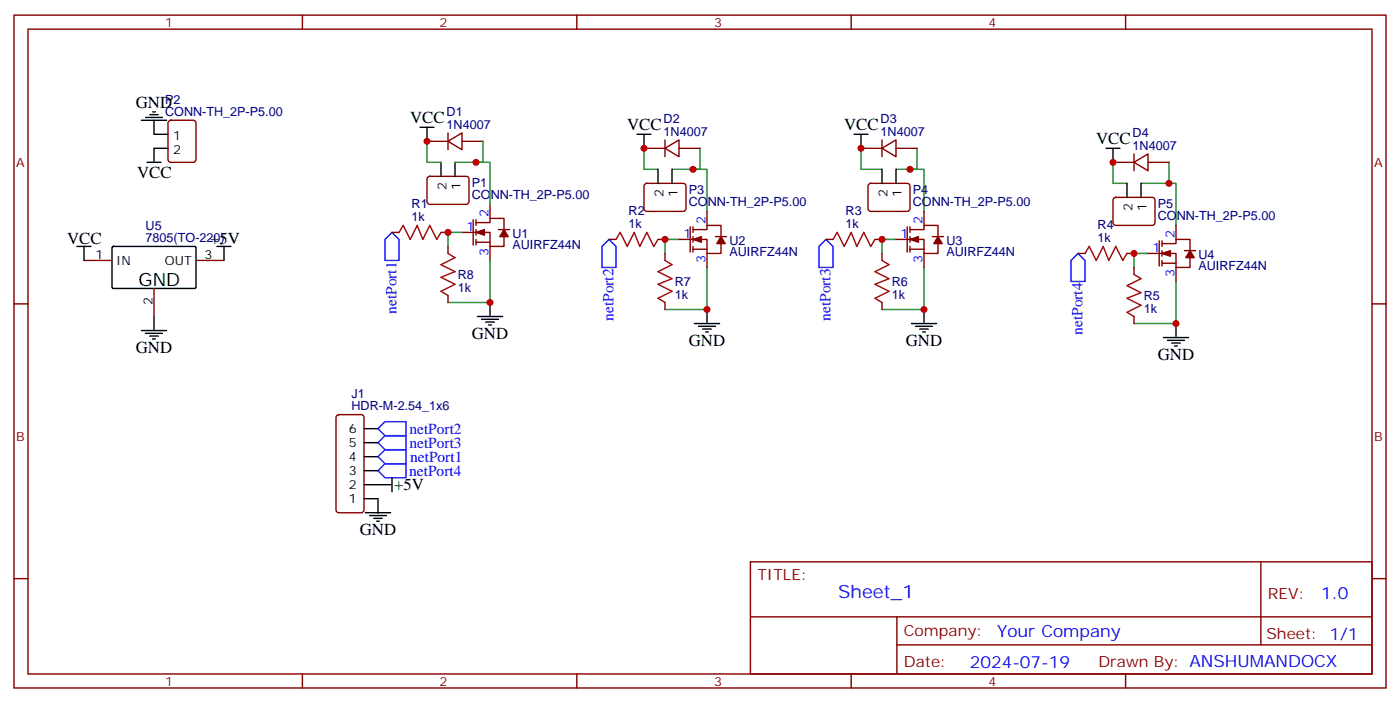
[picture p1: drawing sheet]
<svg xmlns="http://www.w3.org/2000/svg" width="353mm" height="177mm" viewBox="0 0 353 177" stroke-linecap="round" stroke-linejoin="round" font-family="sans-serif">
<g fill="none" stroke="#870000" stroke-width=".35">
<path d="M3.5 3.8h345.7v169.3h-345.7zM7.1 7.3h338.6v162.3h-338.6zM76.2 3.8v3.5M145.3 3.8v3.5M214.5 3.8v3.5M283.6 3.8v3.5M42.6 30.5l.4-.2h5.7a.71 .71 0 0 1 .7 .7l-.1 9.4-.6 .5h-5.7l-.5-.3-.2-.5v-9.1zM107.6 35.6h5.3M112.9 35.6l3.5-2.2v4.3zM112.9 33.4v4.3M116.4 35.6h5.3M162.3 37.3h5.3"/>
<path d="M167.6 37.3l3.5-2.1v4.2zM167.6 35.2v4.2M171.1 37.3h5.3M217 37.3h5.2M222.2 37.3l3.6-2.1v4.2zM222.2 35.2v4.2M225.8 37.3h5.3M285.8 38.7v4.3M98.8 58.5h1.7M107.8 44.6l.5-.2h9.2a.71 .71 0 0 1 .7 .7v5.6l-.5 .7h-9.4l-.5-.2-.2-.5v-5.6zM111.1 58.5h1.8M116.4 58.5h7.1v3.5h3.5v-3.5"/>
<path d="M119.2 55.3v6.4M119.9 56h3.6v-1h3.5v2.8M119.9 55.3v1.4M119.9 57.8v1.4M123.5 51.4v3.6M125.6 57.8h2.8M162.5 46.3l.5-.2h9.2a.71 .71 0 0 1 .7 .7v5.7l-.5 .6-9.4 .1-.5-.2-.2-.5v-5.7zM173.9 57.1v6.3M174.6 57.8h3.6v-1.1h3.5v2.8M174.6 57.1v1.4M174.6 59.5v1.5M178.2 53.2v3.5"/>
<path d="M180.3 59.5h2.8M219 46.3l.4-.2h9.2a.71 .71 0 0 1 .7 .7v5.7l-.5 .6-9.4 .1-.5-.2-.2-.5v-5.7zM228.6 57.1v6.3M229.3 57.8h3.5v-1.1h3.6v2.8M229.3 57.1v1.4M229.3 59.5v1.5M232.8 53.2v3.5M234.9 59.5h2.9M280.5 40.9h5.3M280.7 49.9l.5-.2h9.1a.71 .71 0 0 1 .7 .7v5.6l-.4 .7h-9.4l-.5-.2-.2-.5v-5.6zM285.8 40.9l3.5-2.2v4.3zM289.3 40.9h5.3"/>
<path d="M296.3 56.7v3.6M3.5 76.5h3.6M21.2 65.5h7M38.8 72.6v7.1M49.4 65.5h7M112.9 62v1.8M112.9 74.4v1.7M119.9 61h3.6M119.9 60.3v1.4M123.5 62v3.5M153.5 60.3h1.7M165.8 60.3h1.8"/>
<path d="M167.6 63.8v1.7M167.6 76.1v1.8M171.1 60.3h7.1v3.5h3.5v-3.5M174.6 62.7h3.6M174.6 62v1.4M178.2 63.8v3.5M208.1 60.3h1.8M220.5 60.3h1.7M222.2 63.8v1.7M222.2 76.1v1.8M225.8 60.3h7v3.5h3.6v-3.5M229.3 62.7h3.5"/>
<path d="M229.3 62v1.4M232.8 63.8v3.5M271.6 63.8h1.8M284 63.8h1.8M285.8 67.3v1.8M285.8 79.7v1.7M289.3 63.8h7v3.5h3.6v-3.5M292.1 60.6v6.4M292.8 61.3h3.5v-1h3.6v2.8M292.8 66.3h3.5M292.8 60.6v1.4M292.8 63.1v1.4"/>
<path d="M292.8 65.5v1.5M296.3 67.3v3.5M298.4 63.1h2.9M345.7 76.5h3.5M84.9 104.6l.5-.2h5.6a.71 .71 0 0 1 .7 .7v23.5l-.7 .4h-5.6l-.5-.2-.2-.5v-23.2zM3.5 145.6h3.6M189.1 141.4h156.6v28.2h-156.6zM189.1 155.2h156.5M226 155.2v14.2M317.7 141.4v20.9M345.7 145.6h3.5M76.2 169.6v3.5"/>
<path d="M145.3 169.6v3.5M214.5 169.6v3.5M226 162.3h119.6M283.6 169.6v3.5"/>
</g>
<g fill="#870000" stroke="#870000" stroke-width=".35">
<path d="M119.9 58.5l2.2-.7v1.4z"/>
<path d="M127 57.8l1.1 1.7h-2.2z"/>
<path d="M174.6 60.3l2.1-.8v1.5z"/>
<path d="M181.7 59.5l1 1.8h-2.1z"/>
<path d="M229.3 60.3l2.1-.8v1.5z"/>
<path d="M236.4 59.5l1 1.8h-2.1z"/>
<path d="M292.8 63.8l2.1-.7v1.4z"/>
<path d="M299.9 63.1l1 1.7h-2.1z"/>
</g>
<g fill="none" stroke="#000" stroke-width=".35">
<path d="M35.6 30.3h6.4M36.7 29.6h4.2M37.7 28.9h2.2M38.5 28.2h.7M38.8 30.3v3.5h3.5M42.3 37.3h-3.5v3.6M105.8 32h3.6M107.6 32v3.6M160.5 33.8h3.5M162.3 33.8v3.5M215.2 33.8h3.5M217 33.8v3.5"/>
<path d="M278.7 37.3h3.5M280.5 37.3v3.6M37 40.9h3.6M111.1 40.9v3.5M114.7 40.9v3.5M165.8 42.6v3.5M169.3 42.6v3.5M222.2 42.6v3.5M225.8 42.6v3.5M284 46.1v3.6M287.5 46.1v3.6M19.4 62h3.5"/>
<path d="M21.2 62v3.5M28.3 62.2l.3-.2 20.6 .1 .2 .3-.1 10-.3 .2-20.6-.1-.2-.3zM38.8 79.7v3.5M54.7 62h3.5M56.4 62v3.5M120.3 79.7h6.3M123.5 76.1v3.6M178.2 77.9v3.5M232.8 77.9v3.5M35.6 83.2h6.4M36.7 83.9h4.2M37.7 84.6h2.2"/>
<path d="M38.5 85.3h.7M121.4 80.4h4.2M122.4 81.1h2.1M123.1 81.8h.7M175 81.4h6.3M176 82.1h4.3M177.1 82.8h2.1M177.8 83.5h.7M229.7 81.4h6.3M230.7 82.1h4.2M231.8 82.8h2.1M232.5 83.5h.7"/>
<path d="M293.2 84.9h6.3M294.2 85.7h4.2M295.3 86.4h2.1M296 87.1h.7M296.3 81.4v3.5M91.7 118.5h3.5M91.7 114.9h3.5M91.7 111.4h3.5M91.7 107.9h3.5M91.7 122h7.1M91.7 125.5h3.5v3.5M92.1 129h6.3"/>
<path d="M93.1 129.8h4.3M94.2 130.5h2.1M94.9 131.2h.7M98.8 120.2v3.6"/>
</g>
<g fill="none" stroke="#008700" stroke-width=".35">
<path d="M107.6 35.6v5.3h3.5M121.7 35.6v5.3h-7M162.3 37.3v5.3h3.5M176.4 37.3v5.3h-7.1M217 37.3v5.3h5.2M231.1 37.3v5.3h-5.3M116.4 58.5h-3.5v3.5M119.9 40.9h3.6v10.5M174.6 42.6h3.6v10.6M229.3 42.6h3.5v10.6M280.5 40.9v5.2h3.5M294.6 46.1h1.7v10.6"/>
<path d="M294.6 40.9v5.2h-7.1M123.5 65.5v10.6h-10.6M171.1 60.3h-3.5v3.5M178.2 67.3v10.6h-10.6M225.8 60.3h-3.6v3.5M232.8 67.3v10.6h-10.6M289.3 63.8h-3.5v3.5M296.3 70.8v10.6h-10.5"/>
</g>
<path d="M98.8 58.5l1.7 1.8v5.2h-3.5v-5.2zM153.5 60.3l1.7 1.7v5.3h-3.5v-5.3zM208.1 60.3l1.8 1.7v5.3h-3.5v-5.3zM271.6 63.8l1.8 1.7v5.3h-3.5v-5.3zM95.2 114.9l1.8-1.7h5.3v3.5h-5.3zM95.2 107.9l1.8-1.8h5.3v3.5h-5.3zM95.2 118.5l1.8-1.8h5.3v3.5h-5.3zM95.2 111.4l1.8-1.8h5.3v3.6h-5.3z" fill="none" stroke="#00f" stroke-width=".35"/>
<path d="M100.5 58.5l1.1-1.8 1.8 3.6 1.7-3.6 1.4 3.6 1.8-3.6 1.8 3.6 1-1.8M112.9 63.8l1.8 1-3.6 1.8 3.6 1.8-3.6 1.4 3.6 1.7-3.6 1.8 1.8 1.1M155.2 60.3l1.1-1.8 1.7 3.5 1.8-3.5 1.4 3.5 1.8-3.5 1.7 3.5 1.1-1.7M167.6 65.5l1.7 1.1-3.5 1.8 3.5 1.7-3.5 1.4 3.5 1.8-3.5 1.8 1.8 1M209.9 60.3l1.1-1.8 1.7 3.5 1.8-3.5 1.4 3.5 1.8-3.5 1.7 3.5 1.1-1.7M222.2 65.5l1.8 1.1-3.5 1.8 3.5 1.7-3.5 1.4 3.5 1.8-3.5 1.8 1.7 1M273.4 63.8l1.1-1.8 1.7 3.5 1.8-3.5 1.4 3.5 1.8-3.5 1.7 3.5 1.1-1.7M285.8 69.1l1.7 1-3.5 1.8 3.5 1.8-3.5 1.4 3.5 1.7-3.5 1.8 1.8 1.1" fill="none" stroke="#a10000" stroke-width=".35"/>
<g fill="#c00">
<circle cx="107.6" cy="35.6" r=".88"/>
<circle cx="162.3" cy="37.3" r=".88"/>
<circle cx="280.5" cy="40.9" r=".88"/>
<circle cx="294.6" cy="46.1" r=".88"/>
<circle cx="167.6" cy="60.3" r=".88"/>
<circle cx="285.8" cy="63.8" r=".88"/>
<circle cx="296.3" cy="81.4" r=".88"/>
<circle cx="229.3" cy="42.6" r=".88"/>
<circle cx="232.8" cy="77.9" r=".88"/>
<circle cx="174.6" cy="42.6" r=".88"/>
<circle cx="178.2" cy="77.9" r=".88"/>
<circle cx="119.9" cy="40.9" r=".88"/>
<circle cx="123.5" cy="76.1" r=".88"/>
<circle cx="222.3" cy="60.3" r=".88"/>
<circle cx="112.9" cy="58.5" r=".88"/>
<circle cx="217" cy="37.3" r=".88"/>
</g>
<text font-size="4.6" x="34.9" y="71.9">GND</text>
<text font-size="4.6" fill="#00f" x="211.2" y="150.4">Sheet_1</text>
<g font-size="4.2">
<text x="34.2" y="27.1">GND</text>
<text x="103.3" y="31">VCC</text>
<text x="158" y="32.7">VCC</text>
<text x="212.7" y="32.7">VCC</text>
<text x="276.2" y="36.3">VCC</text>
<text x="34.5" y="44.7">VCC</text>
<text x="16.9" y="61.3">VCC</text>
<text x="52.9" y="61.3">+5V</text>
<text x="34.2" y="88.8">GND</text>
<text x="118.9" y="85.3">GND</text>
<text x="173.6" y="87.1">GND</text>
<text x="228.2" y="87.1">GND</text>
<text x="291.7" y="90.6">GND</text>
<text x="99.3" y="123.4">+5V</text>
<text x="90.7" y="134.7">GND</text>
</g>
<g font-size="4.2" fill="#00f">
<text x="332.9" y="150.7">1.0</text>
<text x="251.3" y="160.2">Your Company</text>
<text x="244.3" y="168">2024-07-19</text>
</g>
<g font-size="3.9" fill="#00f">
<text x="99.9" y="79" transform="rotate(-90 99.9 79)">netPort1</text>
<text x="154.6" y="80.8" transform="rotate(-90 154.6 80.8)">netPort2</text>
<text x="209.3" y="80.8" transform="rotate(-90 209.3 80.8)">netPort3</text>
<text x="272.8" y="84.3" transform="rotate(-90 272.8 84.3)">netPort4</text>
<text x="103.2" y="109.2">netPort2</text>
<text x="103.2" y="112.7">netPort3</text>
<text x="103.1" y="119.8">netPort4</text>
<text x="103.4" y="116.2">netPort1</text>
</g>
<g font-size="3.9" fill="#800">
<text x="190.9" y="146">TITLE:</text>
<text x="319.5" y="150.7">REV:</text>
<text x="227.8" y="160.2">Company:</text>
<text x="319.1" y="160.8">Sheet: 1/1</text>
<text x="227.8" y="167.9">Date:</text>
<text x="276.8" y="167.9">Drawn By: ANSHUMANDOCX</text>
</g>
<g font-size="3.2" fill="#800">
<text x="41.6" y="6.8">1</text>
<text x="110.8" y="6.8">2</text>
<text x="179.9" y="6.8">3</text>
<text x="249.1" y="6.8">4</text>
<text x="4.1" y="41.9">A</text>
<text x="346.3" y="41.9">A</text>
<text x="4.1" y="111.1">B</text>
<text x="346.3" y="111.1">B</text>
<text x="41.6" y="172.6">1</text>
<text x="110.8" y="172.6">2</text>
<text x="179.9" y="172.6">3</text>
<text x="249.1" y="172.6">4</text>
</g>
<g font-size="3.2" fill="#000080">
<text x="41.6" y="29.2">CONN-TH_2P-P5.00</text>
<text x="41.6" y="26.2">P2</text>
<text x="112.6" y="29.2">D1</text>
<text x="112.6" y="32.4">1N4007</text>
<text x="167.2" y="34.1">1N4007</text>
<text x="167.2" y="31">D2</text>
<text x="221.9" y="34.1">1N4007</text>
<text x="221.9" y="31">D3</text>
<text x="285.4" y="34.5">D4</text>
<text x="285.4" y="37.7">1N4007</text>
<text x="118.9" y="47.1">P1</text>
<text x="103.7" y="52.4">R1</text>
<text x="118.9" y="50.2">CONN-TH_2P-P5.00</text>
<text x="173.6" y="51.9">CONN-TH_2P-P5.00</text>
<text x="173.6" y="48.8">P3</text>
<text x="230" y="51.9">CONN-TH_2P-P5.00</text>
<text x="230" y="48.8">P4</text>
<text x="291.7" y="52.3">P5</text>
<text x="36.7" y="57.8">U5</text>
<text x="103.7" y="55.7">1k</text>
<text x="129.1" y="59.8">U1</text>
<text x="158.4" y="57.4">1k</text>
<text x="158.4" y="54.2">R2</text>
<text x="213.1" y="57.4">1k</text>
<text x="213.1" y="54.2">R3</text>
<text x="276.6" y="57.7">R4</text>
<text x="291.7" y="55.5">CONN-TH_2P-P5.00</text>
<text x="36.7" y="61">7805(TO-220)</text>
<text x="129.1" y="62.8">AUIRFZ44N</text>
<text x="183.8" y="64.5">AUIRFZ44N</text>
<text x="183.8" y="61.6">U2</text>
<text x="238.5" y="64.5">AUIRFZ44N</text>
<text x="238.5" y="61.6">U3</text>
<text x="276.6" y="61">1k</text>
<text x="302" y="65.1">U4</text>
<text x="115.4" y="70.2">R8</text>
<text x="302" y="68.1">AUIRFZ44N</text>
<text x="115.4" y="73.4">1k</text>
<text x="170" y="75.1">1k</text>
<text x="170" y="72">R7</text>
<text x="224.7" y="75.1">1k</text>
<text x="224.7" y="72">R6</text>
<text x="288.2" y="75.5">R5</text>
<text x="288.2" y="78.7">1k</text>
<text x="88.6" y="100.1">J1</text>
<text x="88.6" y="103.3">HDR-M-2.54_1x6</text>
</g>
<g font-size="3.2">
<text x="43.6" y="35.2">1</text>
<text x="43.6" y="38.7">2</text>
<text x="112.5" y="47.7" transform="rotate(-90 112.5 47.7)">2</text>
<text x="116.1" y="47.7" transform="rotate(-90 116.1 47.7)">1</text>
<text x="167.2" y="49.5" transform="rotate(-90 167.2 49.5)">2</text>
<text x="170.7" y="49.5" transform="rotate(-90 170.7 49.5)">1</text>
<text x="223.7" y="49.5" transform="rotate(-90 223.7 49.5)">2</text>
<text x="227.2" y="49.5" transform="rotate(-90 227.2 49.5)">1</text>
<text x="285.4" y="53" transform="rotate(-90 285.4 53)">2</text>
<text x="288.9" y="53" transform="rotate(-90 288.9 53)">1</text>
<text x="24.1" y="65.2">1</text>
<text x="51.5" y="65.2">3</text>
<text x="29.3" y="66.6">IN</text>
<text x="41.6" y="66.6">OUT</text>
<text x="38.5" y="76.7" transform="rotate(-90 38.5 76.7)">2</text>
<text x="87.9" y="112.5">5</text>
<text x="87.9" y="108.9">6</text>
<text x="87.9" y="119.5">3</text>
<text x="87.9" y="116">4</text>
<text x="87.9" y="123">2</text>
<text x="87.9" y="126.6">1</text>
</g>
<g font-size="3.2" fill="#00f">
<text x="117.6" y="58.1">1</text>
<text x="123.1" y="54.6" transform="rotate(-90 123.1 54.6)">2</text>
<text x="172.3" y="59.9">1</text>
<text x="177.8" y="56.4" transform="rotate(-90 177.8 56.4)">2</text>
<text x="226.9" y="59.9">1</text>
<text x="232.5" y="56.4" transform="rotate(-90 232.5 56.4)">2</text>
<text x="296" y="59.9" transform="rotate(-90 296 59.9)">2</text>
<text x="123.1" y="64.4" transform="rotate(-90 123.1 64.4)">3</text>
<text x="290.4" y="63.4">1</text>
<text x="177.8" y="66.2" transform="rotate(-90 177.8 66.2)">3</text>
<text x="232.5" y="66.2" transform="rotate(-90 232.5 66.2)">3</text>
<text x="296" y="69.7" transform="rotate(-90 296 69.7)">3</text>
</g>
</svg>
